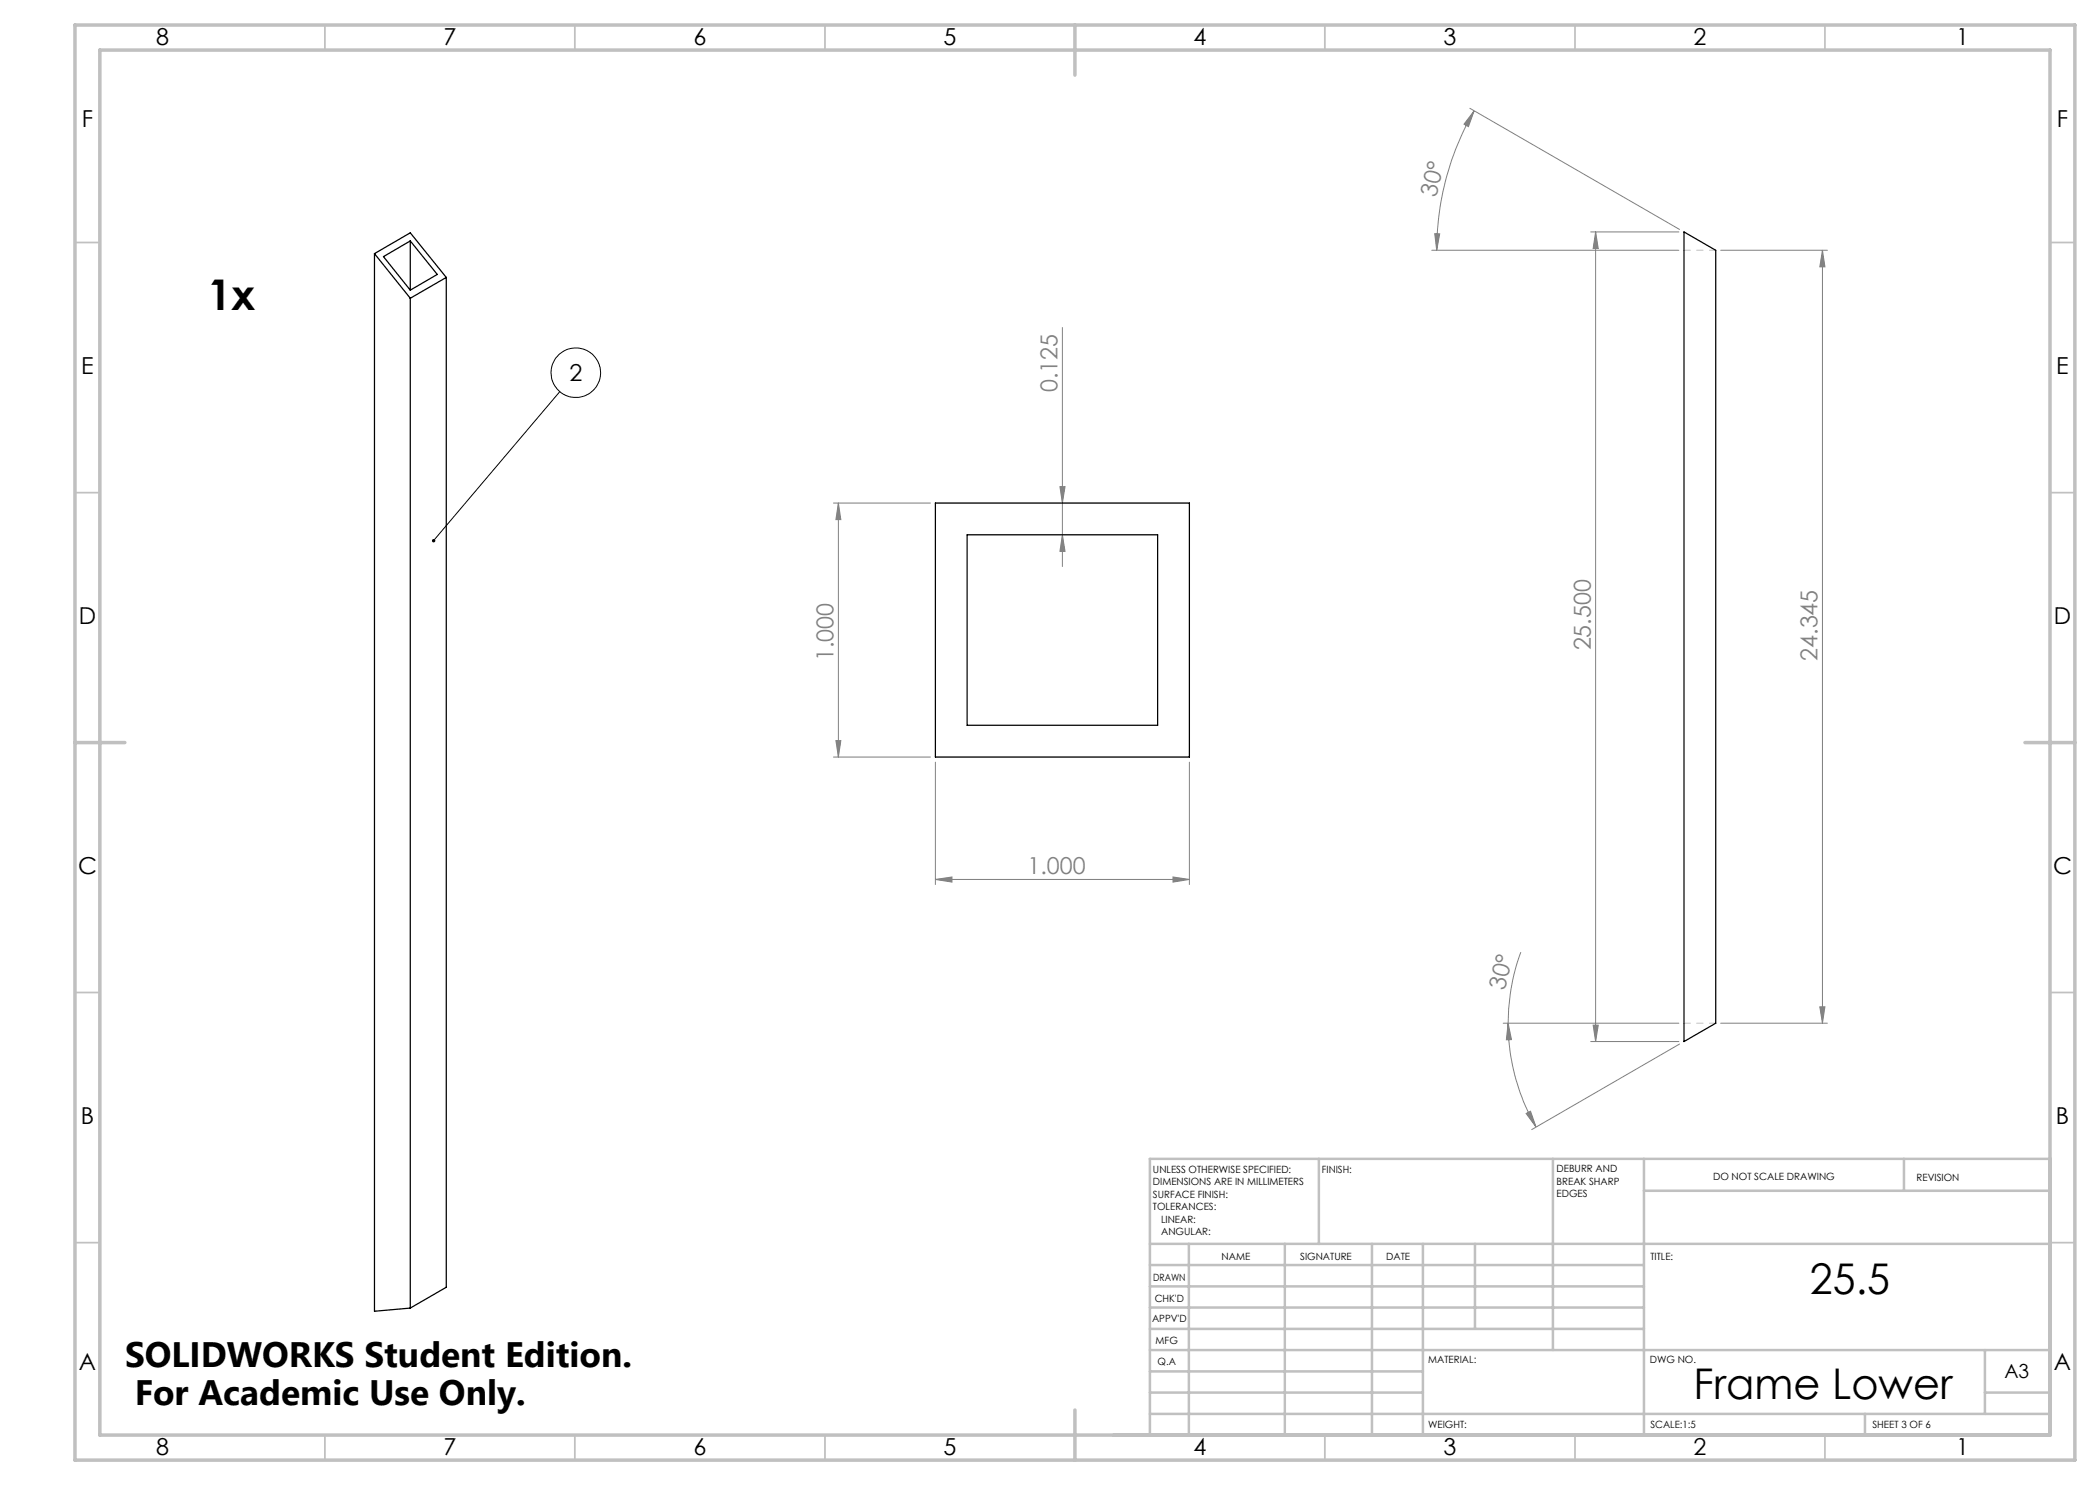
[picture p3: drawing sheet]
<svg xmlns="http://www.w3.org/2000/svg" width="420mm" height="297mm" viewBox="0 0 420 297" stroke-linecap="round" stroke-linejoin="round" font-family="sans-serif">
<g fill="none" stroke="#000" stroke-width=".2">
<path d="M112 78.3l-25.3 29.8"/>
<circle cx="115.2" cy="74.5" r="5"/>
</g>
<g fill="none" stroke="#808080" stroke-width=".2">
<path d="M294 21.7l41.9 24.2M294.8 22.2l-1.1 3.1-.9-.5zM294.8 22.2a55.6 55.6 0 0 0-7.5 27.9M286.3 50.1h49.5M286.9 46.7l1 .1-.6 3.3zM318.1 46.4h17.7M319.1 46.4l.6 3.3h-1.1zM319.1 46.4v161.9M344.1 50.1h21.4M364.5 50.1l.5 3.3h-1zM364.5 50.1v154.5M212.5 65.5v47.8"/>
<path d="M212 97.3h1l-.5 3.3zM166.7 100.6h19.4M167.7 100.6l.5 3.3h-1zM167.7 100.6v50.8M212.5 107l.5 3.3h-1zM166.7 151.4h19.4M167.2 148.1h1l-.5 3.3zM187.1 152.4v24.5M237.9 152.4v24.5M187.1 175.9l3.3-.5v1zM187.1 175.9h50.8M234.6 175.4l3.3 .5-3.3 .5z"/>
<path d="M304.2 190.4a42 42 0 0 0-2.6 14.2M300.6 204.6h35.2M301.6 204.6l.7 3.3-1 .1zM301.6 204.6a41.5 41.5 0 0 0 5.6 20.8M318.1 208.3h17.7M318.6 205h1.1l-.6 3.3zM335.9 208.8l-29.5 17.1M344.1 204.6h21.4M364 201.4h1l-.5 3.2zM305.2 222.7l.9-.5 1.1 3.2z"/>
</g>
<path d="M343.2 50h-6.4M343.2 204.6h-6.4" fill="none" stroke="#c0c0c0" stroke-width=".2" stroke-dasharray="15.2 1.3 1.3 1.3" stroke-dashoffset="14"/>
<g fill="none" stroke="#c0c0c0" stroke-width=".35">
<path d="M65 5v5M115 5v5M165 5v5M265 5v5M315 5v5M365 5v5M15 48.5h5M410 48.5h5M15 98.5h5M410 98.5h5M15 198.5h5M410 198.5h5"/>
<path d="M15 248.5h5M410 248.5h5M65 287v5M115 287v5M165 287v5M265 287v5M315 287v5M365 287v5"/>
</g>
<g fill="none" stroke="#c0c0c0" stroke-width=".5">
<path d="M263.8 231.8v17M310.6 231.8v38.2M328.8 231.8v55.2M328.8 238.2h81.2M380.8 231.8v6.4M410 231.8h-180v55.2M230 248.8h180M230 257.3h98.8M230 253h98.8M237.8 248.8v38.2M257 248.8v38.2M274.4 248.8v38.2"/>
<path d="M284.6 248.8v38.2M295 248.8v17M230 265.8h98.8M230 261.5h98.8M230 278.5h54.6M230 274.3h54.6M230 270h180M397 278.5h13M397 270v12.8M230 282.8h180M373 282.8v4.2"/>
</g>
<path d="M15 5h400v287h-400zM20 10h390v277h-390zM215 5v10M15 148.5h10M405 148.5h10M215 282v10" fill="none" stroke="#c0c0c0" stroke-width=".7"/>
<path d="M86.5 107.9a.34 .34 0 0 1 .5 0 .34 .34 0 0 1 0 .5 .34 .34 0 0 1-.5 0l.2-.3-.2 .3-.1-.1z" fill="#000"/>
<g fill="#808080">
<path d="M294.8 22.2l-1.1 3.1-.9-.5zM286.9 46.7l1 .1-.6 3.3z"/>
<path d="M301.6 204.6l.7 3.3-1 .1zM305.2 222.7l.9-.5 1.1 3.2z"/>
<path d="M187.1 175.9l3.3-.5v1zM234.6 175.4l3.3 .5-3.3 .5z"/>
<path d="M319.1 46.4l.6 3.3h-1.1zM318.6 205h1.1l-.6 3.3zM364.5 50.1l.5 3.3h-1zM364 201.4h1l-.5 3.2z"/>
<path d="M212 97.3h1l-.5 3.3zM212.5 107l.5 3.3h-1zM167.7 100.6l.5 3.3h-1zM167.2 148.1h1l-.5 3.3z"/>
</g>
<path d="M74.9 50.7l7.2 9M74.9 50.7v211.6l7.2-.7M74.9 50.7l7.2-4.1 7.2 8.9M82.1 48.2v9.8M82.1 59.7v201.9M82.1 48.2l-5.4 3.1 5.4 6.7M82.1 48.2l5.4 6.7-5.4 3.1M89.3 55.5l-7.2 4.2M89.3 55.5v202l-7.2 4.1M336.8 46.4l6.3 3.7v154.5l-6.3 3.7zM187.1 100.6h50.8v50.8h-50.8zM193.4 107h38.1v38.1h-38.1z" fill="none" stroke="#000" stroke-width=".25"/>
<g font-size="8.5">
<text x="41.5" y="62">1x</text>
<text x="362" y="258.8">25.5</text>
<text x="338.7" y="279.7">Frame Lower</text>
</g>
<g font-size="7.1">
<text x="25" y="273.3">SOLIDWORKS Student Edition.</text>
<text x="26.9" y="281">For Academic Use Only.</text>
</g>
<g font-size="4.7">
<text x="31.2" y="9">8</text>
<text x="88.7" y="9">7</text>
<text x="138.7" y="9">6</text>
<text x="188.7" y="9">5</text>
<text x="238.7" y="9">4</text>
<text x="288.7" y="9">3</text>
<text x="338.7" y="9">2</text>
<text x="391.2" y="9">1</text>
<text x="16.4" y="25.5">F</text>
<text x="411.4" y="25.5">F</text>
<text x="16.3" y="74.7">E</text>
<text x="113.9" y="76.2">2</text>
<text x="411.2" y="74.7">E</text>
<text x="15.8" y="124.7">D</text>
<text x="410.8" y="124.7">D</text>
<text x="15.6" y="174.7">C</text>
<text x="410.6" y="174.7">C</text>
<text x="16.2" y="224.7">B</text>
<text x="411.2" y="224.7">B</text>
<text x="15.8" y="274">A</text>
<text x="410.8" y="274">A</text>
<text x="31.2" y="291">8</text>
<text x="88.7" y="291">7</text>
<text x="138.7" y="291">6</text>
<text x="188.7" y="291">5</text>
<text x="238.7" y="291">4</text>
<text x="288.7" y="291">3</text>
<text x="338.7" y="291">2</text>
<text x="391.2" y="291">1</text>
</g>
<g font-size="4.7" fill="#808080">
<text x="287.2" y="39.5" transform="rotate(-76 287.2 39.5)">30°</text>
<text x="211.5" y="78.4" transform="rotate(-90 211.5 78.4)">0.125</text>
<text x="318.1" y="130.1" transform="rotate(-90 318.1 130.1)">25.500</text>
<text x="166.7" y="132.2" transform="rotate(-90 166.7 132.2)">1.000</text>
<text x="363.5" y="132.2" transform="rotate(-90 363.5 132.2)">24.345</text>
<text x="205.5" y="174.9">1.000</text>
<text x="301" y="198.2" transform="rotate(-77 301 198.2)">30°</text>
</g>
<text font-size="3.9" x="400.9" y="275.5">A3</text>
<g font-size="2">
<text x="230.6" y="234.6">UNLESS OTHERWISE SPECIFIED:</text>
<text x="230.6" y="237.1">DIMENSIONS ARE IN MILLIMETERS</text>
<text x="230.6" y="239.6">SURFACE FINISH:</text>
<text x="264.4" y="234.6">FINISH:</text>
<text x="311.3" y="234.5">DEBURR AND</text>
<text x="311.3" y="237">BREAK SHARP</text>
<text x="311.3" y="239.5">EDGES</text>
<text x="342.6" y="236">DO NOT SCALE DRAWING</text>
<text x="383.3" y="236.2">REVISION</text>
<text x="230.6" y="242.1">TOLERANCES:</text>
<text x="232.2" y="244.6">LINEAR:</text>
<text x="232.2" y="247.1">ANGULAR:</text>
<text x="244.3" y="252">NAME</text>
<text x="260" y="251.9">SIGNATURE</text>
<text x="277.2" y="251.9">DATE</text>
<text x="330.1" y="251.9">TITLE:</text>
<text x="230.6" y="256.1">DRAWN</text>
<text x="230.9" y="260.3">CHK'D</text>
<text x="230.4" y="264.4">APPV'D</text>
<text x="231.1" y="268.8">MFG</text>
<text x="231.5" y="273">Q.A</text>
<text x="285.6" y="272.5">MATERIAL:</text>
<text x="330" y="272.5">DWG NO.</text>
<text x="285.6" y="285.5">WEIGHT:</text>
<text x="330.1" y="285.6">SCALE:1:5</text>
<text x="374.5" y="285.6">SHEET 3 OF 6</text>
</g>
</svg>
